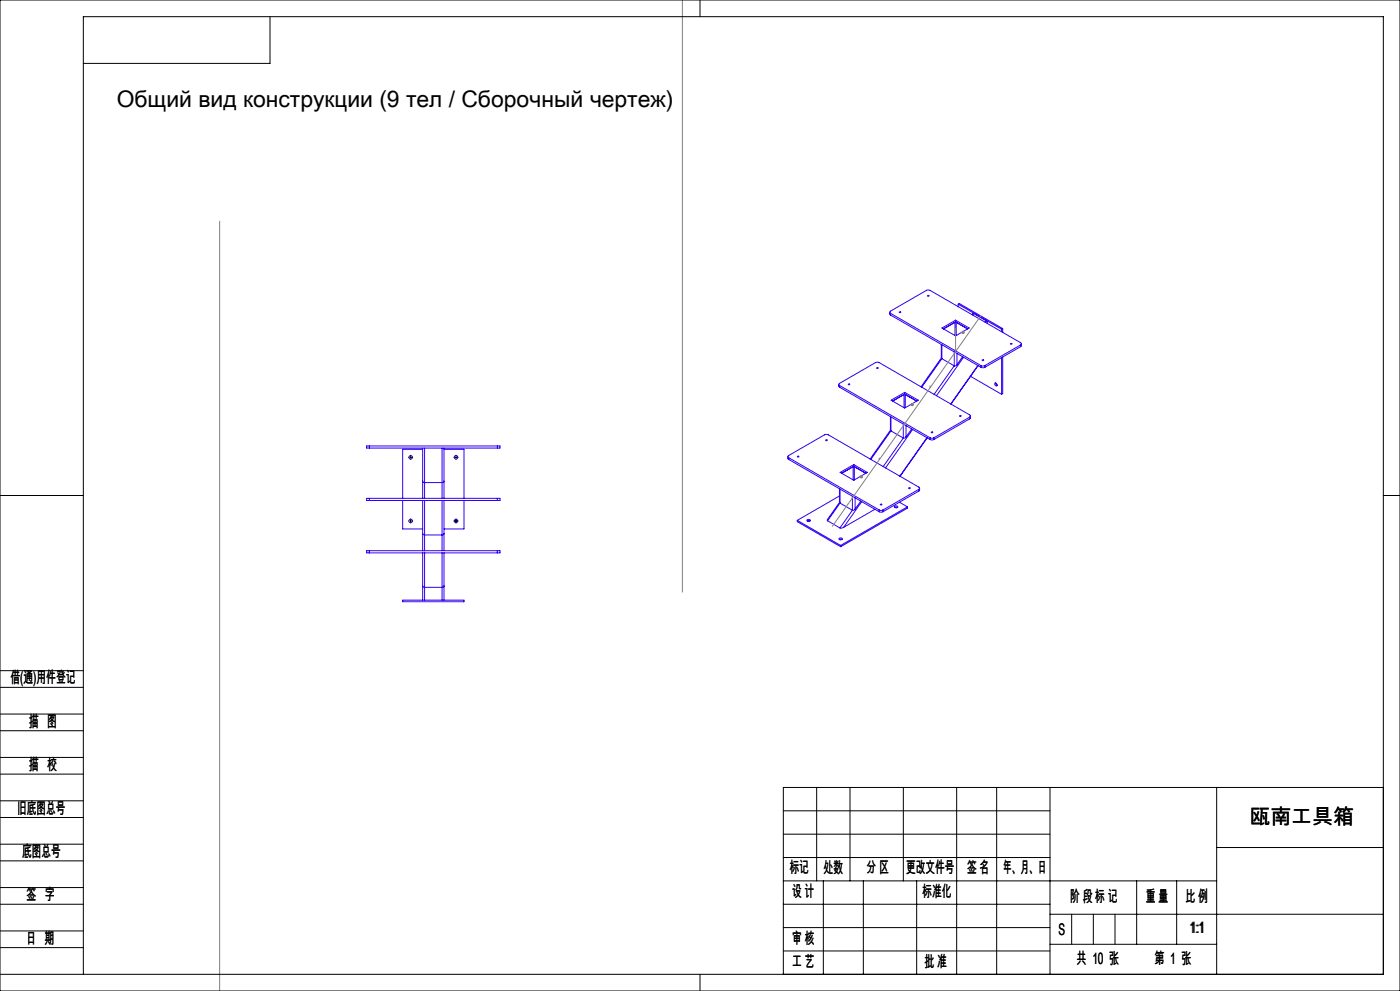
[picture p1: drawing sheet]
<svg xmlns="http://www.w3.org/2000/svg" width="420mm" height="297mm" viewBox="0 0 420 297" stroke-linecap="round" stroke-linejoin="round" font-family="sans-serif">
<g fill="none" stroke="#3202f0" stroke-width=".3">
<path d="M266.9 93.6l.3 .8M267.2 93.9a.34 .34 0 0 1-.3-.3 .34 .34 0 0 1 .3-.4l10.7-6.2 .9-.1 27.4 15.8a.34 .34 0 0 1 .2 .3 .34 .34 0 0 1-.2 .4M267.2 93.9v.5M267.2 93.9l27.1 15.7M267.2 94.4l27.1 15.7M282.6 98.3l4.1-2.3 4 2.3-4 2.4zM286.7 96v.5M286.7 96.5l3.6 2.1M286.7 96.5l-3.6 2.1M287.5 91.2l13 7.5M287.5 91.2v.7M287.5 91.2l.3-.2 13 7.5"/>
<path d="M292.1 94l-.2-.1-.3 .4M292.1 94l3.7 2.1M292.1 94l-.3 .4M295.8 96.1l.4 .8M295.8 96.1l-.3 .5M296.2 96.9v.1M300.5 98.7v.7M300.8 98.5l-.3 .2M300.8 98.5v1.1M251.6 115.2l.3 .9M251.9 115.5a.34 .34 0 0 1-.3-.3 .34 .34 0 0 1 .3-.3l10.7-6.2 .9-.1 27.4 15.8a.34 .34 0 0 1 .3 .3 .34 .34 0 0 1-.3 .3M251.9 115.5v.6"/>
<path d="M251.9 115.5l27.1 15.7M251.9 116.1l27.1 15.6M267.3 119.9l4.1-2.3 4.1 2.3-4.1 2.4zM271.4 117.6v.5M271.4 118.1l3.6 2.1M271.4 118.1l-3.6 2.1M282.4 103.2v4l.2 .3M282.4 107.3l-6.1 8.6M282.6 107.5l3.7 2.1M282.6 103.3v4.2M282.6 107.5l-6.1 8.5M286.3 105.5v4.1"/>
<path d="M286.3 109.6l-6.1 8.6M286.5 100.6v-4l.2-.1 .2 .1v4M287.1 109.3l-.5 .4-.3-.1M287.1 105.9v3.4M288.8 106.9l-1.7 2.4M289.1 107.1l-8.2 11.5M291.2 112.8l9.3 5.4M293.3 109.5l-8.1 11.6M293.4 109.6l-8.1 11.5M294.3 109.6h1.1M294.3 110.1h1.1M294.3 109.6v.5"/>
<path d="M295.4 109.6v.5M298.5 114.8a.47 .47 0 0 1 .5 .3 .47 .47 0 0 1-.2 .6l-.3-.4zM298.8 114.8l.3 .7M298.8 114.8h.1M300.5 107.2v11M300.8 107v11l-.3 .2M306.2 103.4l-10.8 6.2M306.2 103.4v.5M306.2 103.9l-10.8 6.2M306.4 103l-.2 .9M110.8 133.7h-.8v.6h.8M110.8 134.3h38.4"/>
<path d="M110.8 133.7v.6M110.8 133.7h38.4M126.8 134.3v15.1M126.8 134.7h-6v14.7M127.4 134.3v15.1M132.6 134.3v15.1M133.2 134.3v15.1M133.2 134.7h6v14.7M149.2 133.7h.8v.6h-.8M149.2 133.7v.6M236.4 136.8l.2 .9M236.6 137.2a.34 .34 0 0 1-.2-.4 .34 .34 0 0 1 .2-.3l10.8-6.2 .8-.1 27.4 15.8a.34 .34 0 0 1 .3 .3 .34 .34 0 0 1-.3 .3"/>
<path d="M236.6 137.2l27.2 15.6M236.6 137.2v.5M236.6 137.7l27.2 15.7M256.1 139.2v.6M256.1 139.8l3.6 2M256.1 139.8l-3.6 2M267.1 124.9v3.9l.2 .3M267.1 128.9l-6.1 8.7M267.3 129.1l3.7 2.2M267.3 129.1l-6 8.6M267.3 124.9v4.2M271 131.3l-6 8.5"/>
<path d="M271 127.1v4.2M271.2 122.2v-4h.2h.2v4M271.8 130.9l-.3 .4h-.5M271.8 127.6v3.3M273.5 128.5l-1.7 2.4M273.8 128.7l-8.1 11.5M278.1 131.2l-8.2 11.5M278.2 131.2l-8.2 11.6M279 131.2h1.2M279 131.7h1.2M279 131.2v.5M280.2 131.2v.5"/>
<path d="M290.9 125l-10.7 6.2M290.9 125v.5M290.9 125.5l-10.7 6.2M291.2 124.7l-.3 .8M110.8 149.4h-.8v.6h.8M110.8 149.4v.6M110.8 150h38.4M110.8 149.4h38.4M120.8 150v8.5h6M126.8 144.2l.6 .4h5.3l.5-.4M126.8 159.9l.6 .4h5.3l.5-.4M126.8 150v15.1"/>
<path d="M127.4 150v15.1M132.6 150v15.1M133.2 150v15.1M139.2 150v8.5h-6M149.2 149.4h.8v.6h-.8M149.2 149.4v.6M239.2 156l13 7.5M239.2 156v.3l13 7.6M242.2 155.8l.2-.1a.4 .4 0 0 1 .6 0 .4 .4 0 0 1 0 .6 .4 .4 0 0 1-.6-.1l-.3-.2zM242.2 156.1h.8M248.3 156.1l3.7 2.1M251.8 146.5v3.9l.2 .4"/>
<path d="M251.8 148.6l-12.6 7.4M251.9 150.6l-3.7 5.1 .1 .4M252 150.8l3.7 2.1M252 150.8l-3.7 5.3M252 146.6v4.2M252.1 141.6l4-2.4 4.1 2.4-4.1 2.3zM253.1 158.1l-1.1 .1M255.7 152.9l-3.7 5.3M255.7 148.7v4.2M255.9 143.8v-3.9l.2-.1 .2 .1v3.9M256.5 152.6l-.4 .3h-.4M256.5 149.2v3.4"/>
<path d="M258.2 150.2l-1.7 2.4M258.5 150.3l-5.4 7.8M262.5 152.6l-9.4 5.5M263.8 152.8h1.1M263.8 153.4h1.1M263.8 152.8v.6M264.9 152.8v.6M268.4 151.7l.3-.1a.4 .4 0 0 1 .6 0 .4 .4 0 0 1-.1 .6 .4 .4 0 0 1-.5 0l-.4-.2zM268.4 152.1h.8M269.8 150.5l2.4 1.4M272.2 151.9l-20 11.6M272.2 151.9v.4l-20 11.6"/>
<path d="M275.6 146.6l-10.7 6.2M275.6 146.6v.6M275.6 147.2l-10.7 6.2M275.9 146.3l-.3 .9M110.8 165.1h-.8v.6h.8M110.8 165.1v.6M110.8 165.1h38.4M110.8 165.7h38.4M120.8 179.9h18.4v.5h-18.4zM126.8 175.6l.6 .4h5.3l.5-.4M126.8 165.7v14.2M127.4 165.7v14.2"/>
<path d="M132.6 165.7v14.2M133.2 165.7v14.2M149.2 165.1h.8v.6h-.8M149.2 165.1v.6M251.8 161.3l.3-.1a.4 .4 0 0 1 .5 .1 .4 .4 0 0 1 0 .5 .4 .4 0 0 1-.6 0l-.3-.2zM252.2 163.5v.4M252.6 161.7h-.8M252.6 161.7h.1"/>
<circle cx="270" cy="93.5" r=".2"/>
<circle cx="278.4" cy="88.6" r=".2"/>
<circle cx="254.7" cy="115.2" r=".2"/>
<circle cx="263.2" cy="110.3" r=".2"/>
<circle cx="294.8" cy="107.9" r=".2"/>
<circle cx="303.3" cy="103" r=".2"/>
<circle cx="123.2" cy="137.1" r=".52"/>
<circle cx="136.8" cy="137.1" r=".52"/>
<circle cx="239.4" cy="136.8" r=".2"/>
<circle cx="247.9" cy="131.9" r=".2"/>
<circle cx="279.6" cy="129.5" r=".2"/>
<circle cx="288.1" cy="124.6" r=".2"/>
<circle cx="123.2" cy="156.1" r=".52"/>
<circle cx="136.8" cy="156.1" r=".52"/>
<circle cx="264.3" cy="151.2" r=".2"/>
<circle cx="272.8" cy="146.3" r=".2"/>
</g>
<g fill="none" stroke="#808080" stroke-width=".3">
<path d="M204.7 -.1v177.7M65.9 66.2v230.9M286.7 98.3v7.1M288.4 99.6h1M288.6 99.3l.7 .7M288.9 99.1v1M289.3 99.3l-.7 .7M294.3 94.6l-44.6 63.2M279 115.5v.7M263.8 137.2v.6M273.2 121.3h1M273.3 120.9l.7 .7"/>
<path d="M273.7 120.8v1M274 120.9l-.7 .7M257.9 142.9h1M258 142.5l.7 .7M258.4 142.4v1M258.7 142.5l-.7 .7"/>
</g>
<g fill="none" stroke="#000" stroke-width=".3" stroke-dasharray="15.2 1.3 1.3 1.3" stroke-linecap="butt">
<path d="M122.8 137.1h-.3M123.2 136.7v-.4M123.2 137.5v.3M123.6 137.1h.3M136.4 137.1h-.3M136.8 136.7v-.4M136.8 137.5v.3M137.2 137.1h.3M122.8 156.1h-.3M123.2 155.7v-.3M123.2 156.5v.4M123.6 156.1h.3"/>
<path d="M136.4 156.1h-.3M136.8 155.7v-.3M136.8 156.5v.4M137.2 156.1h.3"/>
</g>
<g fill="none" stroke="#000" stroke-width=".3">
<path d="M0 0h420v297h-420zM81 5v14h-56M210 0v5M123 137.1h.4M123.2 136.9v.4M136.6 137.1h.4M136.8 136.9v.4M0 148.5h25M123 156.1h.4M123.2 155.9v.4M136.6 156.1h.4M136.8 155.9v.4"/>
<path d="M415 148.5h5M0 219h25M0 214h25M0 206h25M0 201h25M0 232h25M0 227h25M245 236v28M255 236v28M271 236v28M287 236v56M299 236v56"/>
<path d="M315 236v56M365 236v56M415 236h-180v56M0 258h25M0 245h25M0 253h25M0 240h25M235 250h80M235 243h80M235 257h80M365 254h50M0 279h25"/>
<path d="M0 271h25M0 266h25M235 271h80M235 278h80M235 264h130M247 264v28M259 264v28M275 264v28M315 274h100M321.5 274v9M328 274v9M334.5 274v9"/>
<path d="M341 264v19M353 264v19M0 292h415v-287h-390v287M0 284h25M210 292v5M235 285h80M315 283h50"/>
</g>
<text font-size="6.9" x="35" y="31.9">Общий вид конструкции (9 тел / Сборочный чертеж)</text>
<text font-size="6.3" x="374.9" y="246.8">瓯南工具箱</text>
<g font-size="4.8">
<text x="3.2" y="204.8">借(通)用件登记</text>
<text x="8.7" y="218">描 图</text>
<text x="8.7" y="230.7">描 校</text>
<text x="5.2" y="243.8">旧底图总号</text>
<text x="6.6" y="256.8">底图总号</text>
<text x="236.9" y="261.7">标记</text>
<text x="247.1" y="261.7">处数</text>
<text x="260" y="261.7">分 区</text>
<text x="271.9" y="261.7">更改文件号</text>
<text x="290.1" y="261.7">签 名</text>
<text x="301" y="261.7">年、月、日</text>
<text x="7.9" y="269.7">签 字</text>
<text x="237.6" y="268.7">设 计</text>
<text x="276.8" y="268.7">标准化</text>
<text x="321.1" y="270.3">阶 段 标 记</text>
<text x="343.8" y="270.3">重 量</text>
<text x="355.7" y="270.3">比 例</text>
<text x="317.5" y="280.2">S</text>
<text x="356.8" y="279.6">1:1</text>
<text x="7.9" y="282.8">日 期</text>
<text x="237.7" y="282.8">审 核</text>
<text x="237.7" y="289.8">工 艺</text>
<text x="277.4" y="289.8">批 准</text>
<text x="323" y="289">共 10 张</text>
<text x="346.3" y="289">第 1 张</text>
</g>
</svg>
